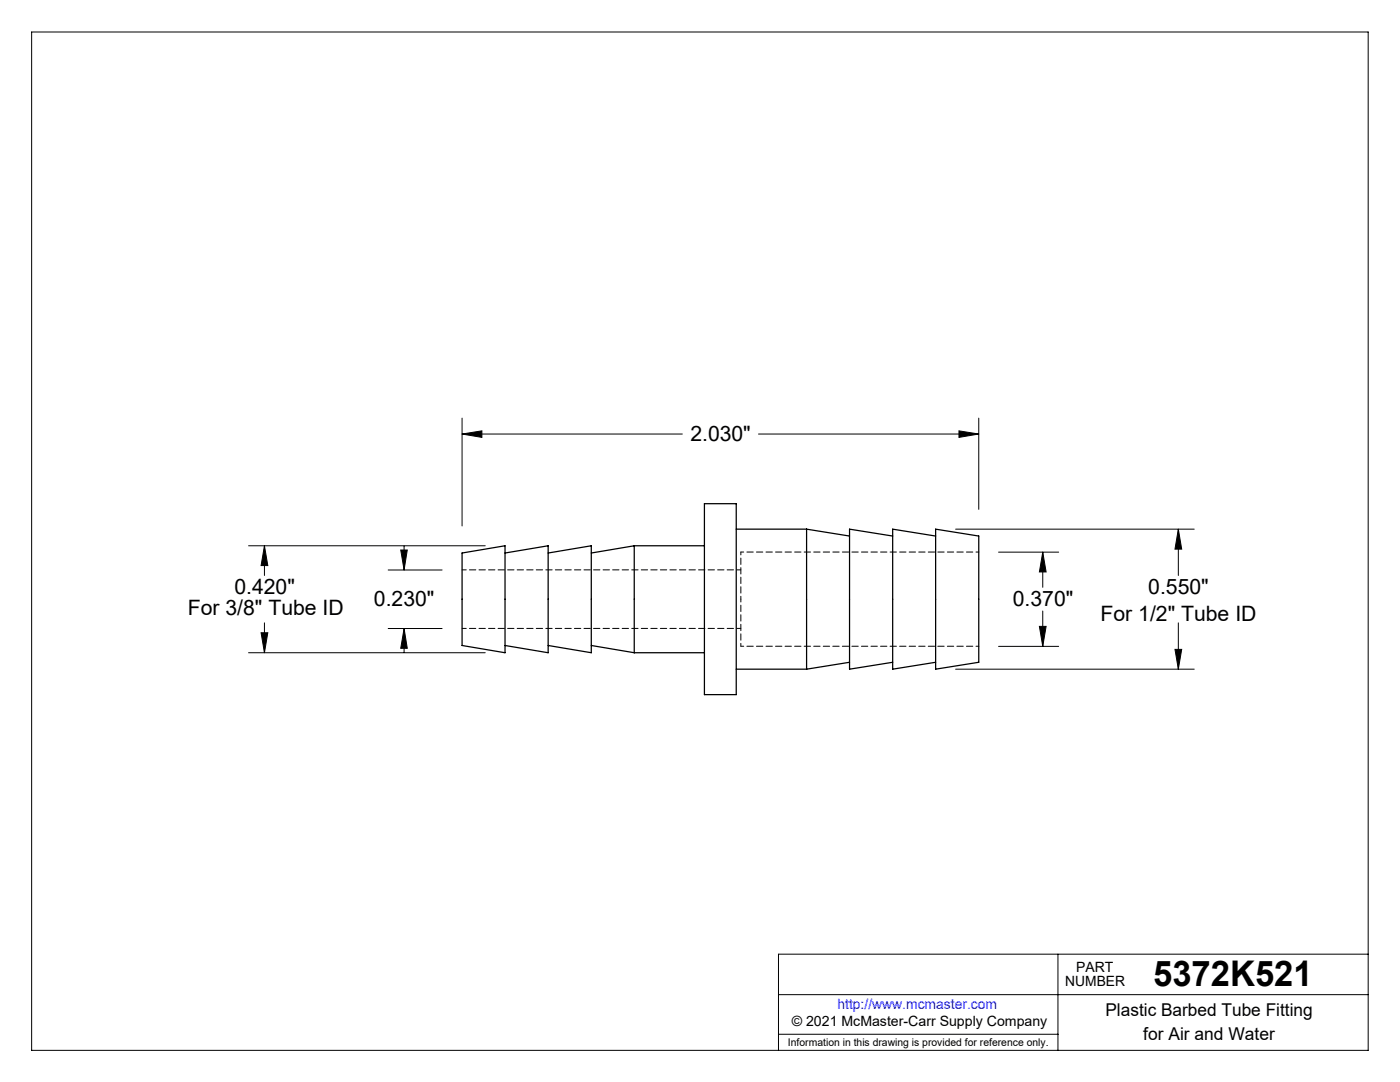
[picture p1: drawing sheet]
<svg xmlns="http://www.w3.org/2000/svg" width="279mm" height="216mm" viewBox="0 0 279 216" stroke-linecap="round" stroke-linejoin="round" font-family="sans-serif">
<g fill="none" stroke="#000" stroke-width=".2">
<path d="M6.3 6.4h266.7v203.2h-266.7zM92.2 86.6l4-.6v1.3zM92.2 83.4v21.6M92.2 86.6h44M151.4 86.6h43.9M191.4 86l3.9 .6-3.9 .7zM195.3 83.4v18.2M49.6 108.9h47.2M52.8 108.9l.6 4h-1.3zM52.8 108.9v5.9M77.5 113.7h10.7M80 109.7h1.3l-.7 4z"/>
<path d="M80.6 109v4.7M190.7 105.6h47.6M199.3 110.2h12M208.1 110.2l.7 3.9h-1.4zM208.1 110.2v7M235.2 105.6l.6 4h-1.3zM235.2 105.6v9.2M49.6 130.2h47.2M52.1 126.3h1.3l-.6 3.9zM52.8 124.3v5.9M77.5 125.4h10.7M80.6 125.4l.7 4h-1.3z"/>
<path d="M80.6 125.4v4.8M190.7 133.5h47.6M199.3 129h12M207.4 125h1.4l-.7 4zM208.1 121.9v7.1M234.5 129.6h1.3l-.6 3.9zM235.2 124.3v9.2M155.4 198.5h117.6M211.1 190.4v19.2M273 190.4h-117.6v19.2M155.4 206.4h55.7"/>
</g>
<path d="M191.4 86l3.9 .6-3.9 .7zM92.2 86.6l4-.6v1.3zM80 109.7h1.3l-.7 4zM80.6 125.4l.7 4h-1.3zM52.8 108.9l.6 4h-1.3zM52.1 126.3h1.3l-.6 3.9zM235.2 105.6l.6 4h-1.3zM234.5 129.6h1.3l-.6 3.9zM207.4 125h1.4l-.7 4zM208.1 110.2l.7 3.9h-1.4z" fill="#000"/>
<g fill="none" stroke="#000" stroke-width=".25">
<path d="M92.2 110.3l8.6-1.4v21.3l-8.6-1.4zM100.8 110.3l8.6-1.4v21.3l-8.6-1.4M109.4 110.3l8.6-1.4v21.3l-8.6-1.4M126.6 108.9v21.3M126.6 108.9h14M126.6 108.9l-8.6 1.4M140.6 100.5h6.3v38.1h-6.3zM146.9 105.6h14.1M161 105.6v27.9M161 105.6l8.5 1.4M178.2 107l-8.7-1.4v27.9l8.7-1.3M186.7 107l-8.5-1.4v27.9l8.5-1.3"/>
<path d="M186.7 105.6l8.6 1.4v25.2l-8.6 1.3zM118 128.8l8.6 1.4M126.6 130.2h14M146.9 133.5h14.1M169.5 132.2l-8.5 1.3"/>
</g>
<path d="M147.9 119.6v-9.4M195.4 110.2h-47.5M147.9 128.9v-9.3M147.9 128.9h47.5" fill="none" stroke="#000" stroke-width=".2" stroke-dasharray="1.3 .6" stroke-dashoffset=".7"/>
<path d="M147.9 113.7h-55.7M92.2 125.4h55.7" fill="none" stroke="#000" stroke-width=".2" stroke-dasharray="1.3 .6" stroke-dashoffset=".4"/>
<text font-size="7.1" x="230.1" y="196.8">5372K521</text>
<g font-size="4.2">
<text x="137.8" y="88">2.030&quot;</text>
<text x="46.8" y="118.6">0.420&quot;</text>
<text x="229.2" y="118.6">0.550&quot;</text>
<text x="37.5" y="122.8">For 3/8&quot; Tube ID</text>
<text x="74.6" y="121">0.230&quot;</text>
<text x="202.1" y="121">0.370&quot;</text>
<text x="219.6" y="124">For 1/2&quot; Tube ID</text>
</g>
<g font-size="3.5">
<text x="220.6" y="202.8">Plastic Barbed Tube Fitting</text>
<text x="228.2" y="207.5">for Air and Water</text>
</g>
<g font-size="2.8">
<text x="212.6" y="196.8">NUMBER</text>
<text x="214.8" y="194">PART</text>
<text x="158" y="204.8">© 2021 McMaster-Carr Supply Company</text>
</g>
<text font-size="2.8" fill="#00f" x="167.1" y="201.4">http://www.mcmaster.com</text>
<text font-size="2.1" x="157.3" y="208.6">Information in this drawing is provided for reference only.</text>
</svg>
